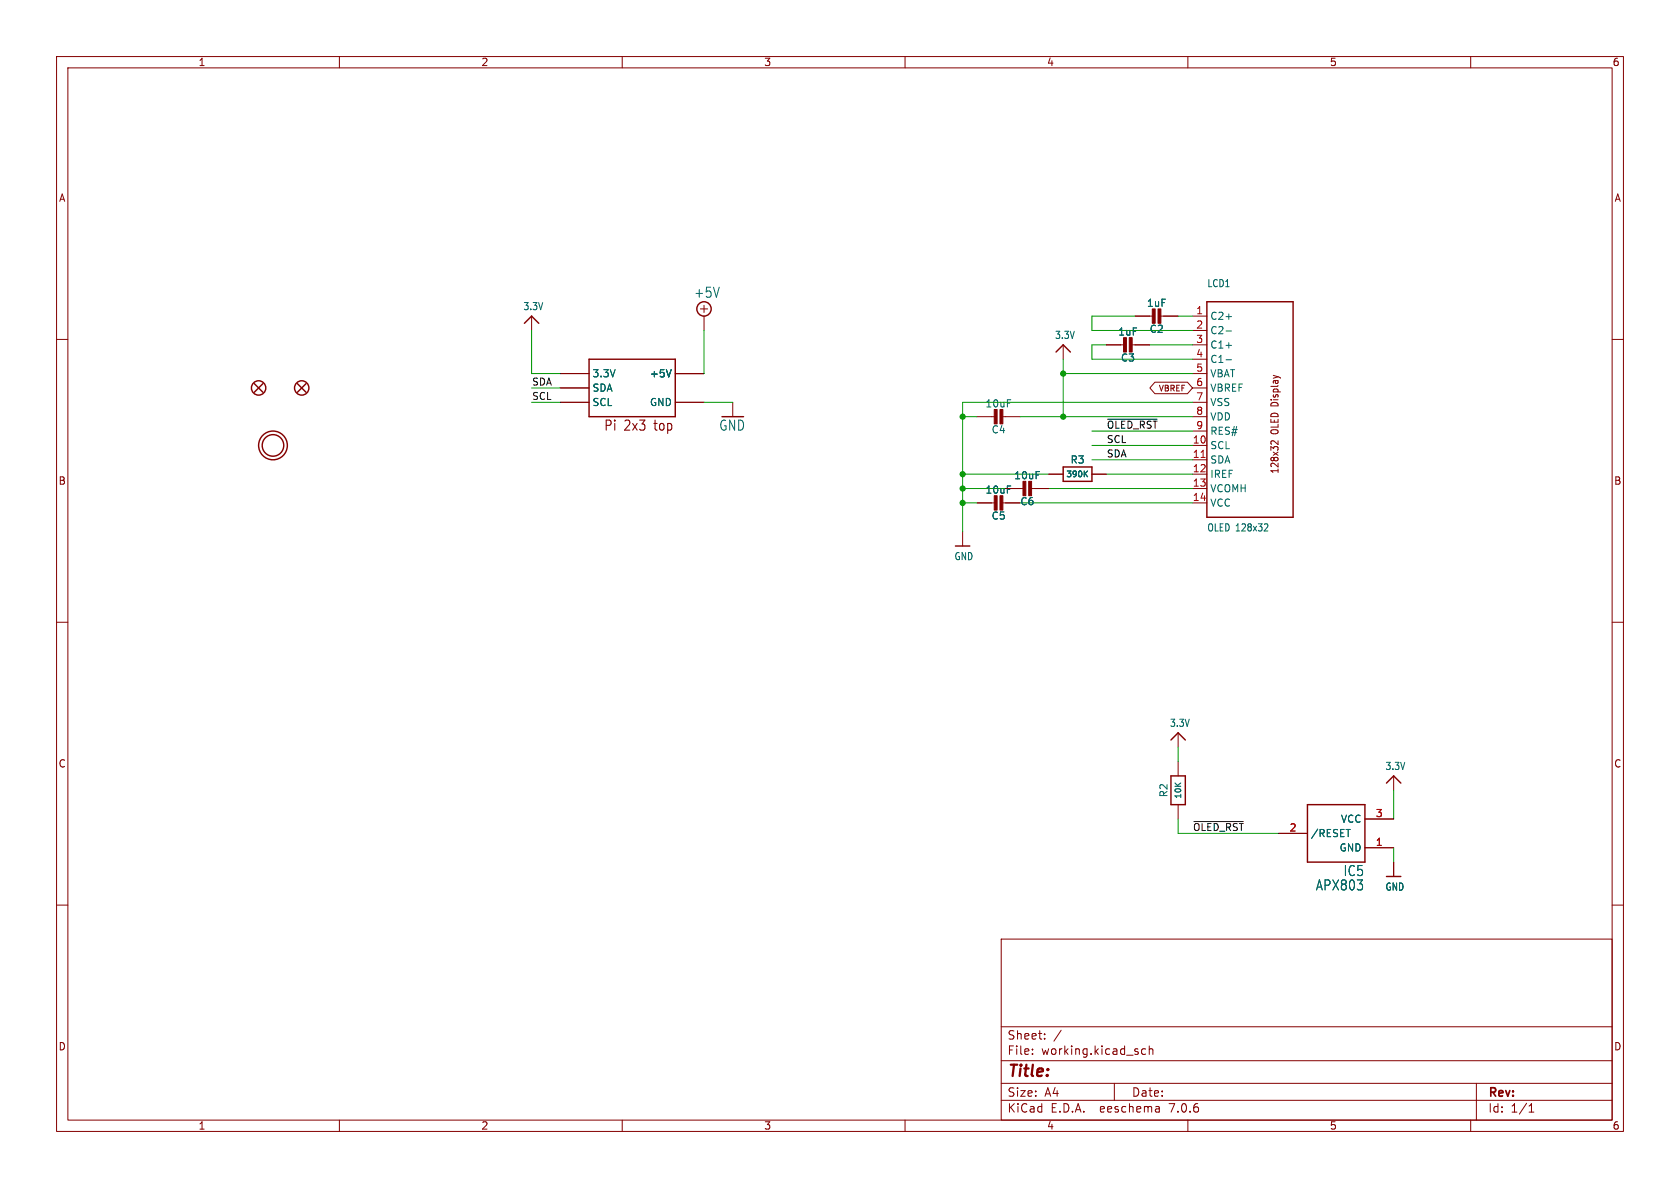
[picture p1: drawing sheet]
(kicad_sch (version 20230121) (generator eeschema)

 (paper "A4")

 (lib_symbols
  (symbol "working-eagle-import:+5V" (power) (in_bom yes) (on_board yes)
   (property "Reference" "#SUPPLY" (at 0 0 0) (effects (font (size 1.27 1.27)) hide))
   (property "Value" "+5V" (at -1.905 3.175 0) (effects (font (size 1.778 1.5113)) (justify left bottom)))
   (property "Footprint" "" (at 0 0 0) (effects (font (size 1.27 1.27)) hide))
   (property "Datasheet" "" (at 0 0 0) (effects (font (size 1.27 1.27)) hide))
   (property "ki_locked" "" (at 0 0 0) (effects (font (size 1.27 1.27))))
   (symbol "+5V_1_0"
    (polyline (pts (xy -0.635 1.27) (xy 0.635 1.27)) (stroke (width 0.1524) (type solid)) (fill (type none)))
    (polyline (pts (xy 0 0.635) (xy 0 1.905)) (stroke (width 0.1524) (type solid)) (fill (type none)))
    (circle (center 0 1.27) (radius 1.27) (stroke (width 0.254) (type solid)) (fill (type none)))
    (pin power_in line (at 0 -2.54 90) (length 2.54) (name "+5V" (effects (font (size 0 0)))) (number "1" (effects (font (size 0 0)))))))
  (symbol "working-eagle-import:3.3V" (power) (in_bom yes) (on_board yes)
   (property "Reference" "" (at 0 0 0) (effects (font (size 1.27 1.27)) hide))
   (property "Value" "3.3V" (at -1.524 1.016 0) (effects (font (size 1.27 1.0795)) (justify left bottom)))
   (property "Footprint" "" (at 0 0 0) (effects (font (size 1.27 1.27)) hide))
   (property "Datasheet" "" (at 0 0 0) (effects (font (size 1.27 1.27)) hide))
   (property "ki_locked" "" (at 0 0 0) (effects (font (size 1.27 1.27))))
   (symbol "3.3V_1_0"
    (polyline (pts (xy -1.27 -1.27) (xy 0 0)) (stroke (width 0.254) (type solid)) (fill (type none)))
    (polyline (pts (xy 0 0) (xy 1.27 -1.27)) (stroke (width 0.254) (type solid)) (fill (type none)))
    (pin power_in line (at 0 -2.54 90) (length 2.54) (name "3.3V" (effects (font (size 0 0)))) (number "1" (effects (font (size 0 0)))))))
  (symbol "working-eagle-import:AXP083-SAG" (in_bom yes) (on_board yes)
   (property "Reference" "IC" (at -5.08 -7.62 0) (effects (font (size 1.778 1.5113)) (justify left bottom)))
   (property "Value" "" (at -5.08 -10.16 0) (effects (font (size 1.778 1.5113)) (justify left bottom)))
   (property "Footprint" "working:SOT23" (at 0 0 0) (effects (font (size 1.27 1.27)) hide))
   (property "Datasheet" "" (at 0 0 0) (effects (font (size 1.27 1.27)) hide))
   (property "ki_locked" "" (at 0 0 0) (effects (font (size 1.27 1.27))))
   (symbol "AXP083-SAG_1_0"
    (polyline (pts (xy -5.08 -5.08) (xy -5.08 5.08)) (stroke (width 0.254) (type solid)) (fill (type none)))
    (polyline (pts (xy -5.08 5.08) (xy 5.08 5.08)) (stroke (width 0.254) (type solid)) (fill (type none)))
    (polyline (pts (xy 5.08 -5.08) (xy -5.08 -5.08)) (stroke (width 0.254) (type solid)) (fill (type none)))
    (polyline (pts (xy 5.08 5.08) (xy 5.08 -5.08)) (stroke (width 0.254) (type solid)) (fill (type none)))
    (pin power_in line (at -10.16 -2.54 0) (length 5.08) (name "GND" (effects (font (size 1.27 1.27)))) (number "1" (effects (font (size 1.27 1.27)))))
    (pin output line (at 10.16 0 180) (length 5.08) (name "/RESET" (effects (font (size 1.27 1.27)))) (number "2" (effects (font (size 1.27 1.27)))))
    (pin power_in line (at -10.16 2.54 0) (length 5.08) (name "VCC" (effects (font (size 1.27 1.27)))) (number "3" (effects (font (size 1.27 1.27)))))))
  (symbol "working-eagle-import:CAP_CERAMIC0805-NOOUTLINE" (in_bom yes) (on_board yes)
   (property "Reference" "C" (at -2.29 1.25 90) (effects (font (size 1.27 1.27))))
   (property "Value" "" (at 2.3 1.25 90) (effects (font (size 1.27 1.27))))
   (property "Footprint" "working:0805-NO" (at 0 0 0) (effects (font (size 1.27 1.27)) hide))
   (property "Datasheet" "" (at 0 0 0) (effects (font (size 1.27 1.27)) hide))
   (property "ki_locked" "" (at 0 0 0) (effects (font (size 1.27 1.27))))
   (symbol "CAP_CERAMIC0805-NOOUTLINE_1_0"
    (rectangle (start -1.27 0.508) (end 1.27 1.016) (stroke (width 0) (type default)) (fill (type outline)))
    (rectangle (start -1.27 1.524) (end 1.27 2.032) (stroke (width 0) (type default)) (fill (type outline)))
    (polyline (pts (xy 0 0.762) (xy 0 0)) (stroke (width 0.1524) (type solid)) (fill (type none)))
    (polyline (pts (xy 0 2.54) (xy 0 1.778)) (stroke (width 0.1524) (type solid)) (fill (type none)))
    (pin passive line (at 0 5.08 270) (length 2.54) (name "1" (effects (font (size 0 0)))) (number "1" (effects (font (size 0 0)))))
    (pin passive line (at 0 -2.54 90) (length 2.54) (name "2" (effects (font (size 0 0)))) (number "2" (effects (font (size 0 0)))))))
  (symbol "working-eagle-import:DISP_OLED_UG-2832HSWEG02" (in_bom yes) (on_board yes)
   (property "Reference" "LCD" (at -7.62 22.86 0) (effects (font (size 1.27 1.0795)) (justify left bottom)))
   (property "Value" "" (at -7.62 -20.32 0) (effects (font (size 1.27 1.0795)) (justify left bottom)))
   (property "Footprint" "working:UG-2832HSWEG02_WRAPUNDER" (at 0 0 0) (effects (font (size 1.27 1.27)) hide))
   (property "Datasheet" "" (at 0 0 0) (effects (font (size 1.27 1.27)) hide))
   (property "ki_locked" "" (at 0 0 0) (effects (font (size 1.27 1.27))))
   (symbol "DISP_OLED_UG-2832HSWEG02_1_0"
    (polyline (pts (xy -7.62 -17.78) (xy 7.62 -17.78)) (stroke (width 0.254) (type solid)) (fill (type none)))
    (polyline (pts (xy -7.62 20.32) (xy -7.62 -17.78)) (stroke (width 0.254) (type solid)) (fill (type none)))
    (polyline (pts (xy 7.62 -17.78) (xy 7.62 20.32)) (stroke (width 0.254) (type solid)) (fill (type none)))
    (polyline (pts (xy 7.62 20.32) (xy -7.62 20.32)) (stroke (width 0.254) (type solid)) (fill (type none)))
    (text "128x32 OLED Display" (at 5.08 -10.16 900) (effects (font (size 1.27 1.0795)) (justify left bottom)))
    (pin bidirectional line (at -10.16 17.78 0) (length 2.54) (name "C2+" (effects (font (size 1.27 1.27)))) (number "1" (effects (font (size 1.27 1.27)))))
    (pin bidirectional line (at -10.16 -5.08 0) (length 2.54) (name "SCL" (effects (font (size 1.27 1.27)))) (number "10" (effects (font (size 1.27 1.27)))))
    (pin bidirectional line (at -10.16 -7.62 0) (length 2.54) (name "SDA" (effects (font (size 1.27 1.27)))) (number "11" (effects (font (size 1.27 1.27)))))
    (pin bidirectional line (at -10.16 -10.16 0) (length 2.54) (name "IREF" (effects (font (size 1.27 1.27)))) (number "12" (effects (font (size 1.27 1.27)))))
    (pin power_in line (at -10.16 -12.7 0) (length 2.54) (name "VCOMH" (effects (font (size 1.27 1.27)))) (number "13" (effects (font (size 1.27 1.27)))))
    (pin power_in line (at -10.16 -15.24 0) (length 2.54) (name "VCC" (effects (font (size 1.27 1.27)))) (number "14" (effects (font (size 1.27 1.27)))))
    (pin bidirectional line (at -10.16 15.24 0) (length 2.54) (name "C2-" (effects (font (size 1.27 1.27)))) (number "2" (effects (font (size 1.27 1.27)))))
    (pin bidirectional line (at -10.16 12.7 0) (length 2.54) (name "C1+" (effects (font (size 1.27 1.27)))) (number "3" (effects (font (size 1.27 1.27)))))
    (pin bidirectional line (at -10.16 10.16 0) (length 2.54) (name "C1-" (effects (font (size 1.27 1.27)))) (number "4" (effects (font (size 1.27 1.27)))))
    (pin power_in line (at -10.16 7.62 0) (length 2.54) (name "VBAT" (effects (font (size 1.27 1.27)))) (number "5" (effects (font (size 1.27 1.27)))))
    (pin power_in line (at -10.16 5.08 0) (length 2.54) (name "VBREF" (effects (font (size 1.27 1.27)))) (number "6" (effects (font (size 1.27 1.27)))))
    (pin power_in line (at -10.16 2.54 0) (length 2.54) (name "VSS" (effects (font (size 1.27 1.27)))) (number "7" (effects (font (size 1.27 1.27)))))
    (pin power_in line (at -10.16 0 0) (length 2.54) (name "VDD" (effects (font (size 1.27 1.27)))) (number "8" (effects (font (size 1.27 1.27)))))
    (pin bidirectional line (at -10.16 -2.54 0) (length 2.54) (name "RES#" (effects (font (size 1.27 1.27)))) (number "9" (effects (font (size 1.27 1.27)))))))
  (symbol "working-eagle-import:FIDUCIAL_1MM" (in_bom yes) (on_board yes)
   (property "Reference" "FID" (at 0 0 0) (effects (font (size 1.27 1.27)) hide))
   (property "Value" "" (at 0 0 0) (effects (font (size 1.27 1.27)) hide))
   (property "Footprint" "working:FIDUCIAL_1MM" (at 0 0 0) (effects (font (size 1.27 1.27)) hide))
   (property "Datasheet" "" (at 0 0 0) (effects (font (size 1.27 1.27)) hide))
   (property "ki_locked" "" (at 0 0 0) (effects (font (size 1.27 1.27))))
   (symbol "FIDUCIAL_1MM_1_0"
    (polyline (pts (xy -0.762 0.762) (xy 0.762 -0.762)) (stroke (width 0.254) (type solid)) (fill (type none)))
    (polyline (pts (xy 0.762 0.762) (xy -0.762 -0.762)) (stroke (width 0.254) (type solid)) (fill (type none)))
    (circle (center 0 0) (radius 1.27) (stroke (width 0.254) (type solid)) (fill (type none)))))
  (symbol "working-eagle-import:GND" (power) (in_bom yes) (on_board yes)
   (property "Reference" "#GND" (at 0 0 0) (effects (font (size 1.27 1.27)) hide))
   (property "Value" "GND" (at -2.54 -2.54 0) (effects (font (size 1.778 1.5113)) (justify left bottom)))
   (property "Footprint" "" (at 0 0 0) (effects (font (size 1.27 1.27)) hide))
   (property "Datasheet" "" (at 0 0 0) (effects (font (size 1.27 1.27)) hide))
   (property "ki_locked" "" (at 0 0 0) (effects (font (size 1.27 1.27))))
   (symbol "GND_1_0"
    (polyline (pts (xy -1.905 0) (xy 1.905 0)) (stroke (width 0.254) (type solid)) (fill (type none)))
    (pin power_in line (at 0 2.54 270) (length 2.54) (name "GND" (effects (font (size 0 0)))) (number "1" (effects (font (size 0 0)))))))
  (symbol "working-eagle-import:MOUNTINGHOLE3.0THIN" (in_bom yes) (on_board yes)
   (property "Reference" "" (at 0 0 0) (effects (font (size 1.27 1.27)) hide))
   (property "Value" "" (at 0 0 0) (effects (font (size 1.27 1.27)) hide))
   (property "Footprint" "working:MOUNTINGHOLE_3.0_PLATEDTHIN" (at 0 0 0) (effects (font (size 1.27 1.27)) hide))
   (property "Datasheet" "" (at 0 0 0) (effects (font (size 1.27 1.27)) hide))
   (property "ki_locked" "" (at 0 0 0) (effects (font (size 1.27 1.27))))
   (symbol "MOUNTINGHOLE3.0THIN_1_0"
    (circle (center 0 0) (radius 1.905) (stroke (width 0.254) (type solid)) (fill (type none)))
    (circle (center 0 0) (radius 2.54) (stroke (width 0.254) (type solid)) (fill (type none)))))
  (symbol "working-eagle-import:RASPBERRYPI_2X3" (in_bom yes) (on_board yes)
   (property "Reference" "RPI" (at 0 0 0) (effects (font (size 1.27 1.27)) hide))
   (property "Value" "" (at 0 0 0) (effects (font (size 1.27 1.27)) hide))
   (property "Footprint" "working:RASPBERRYPI_2X3_THMSMT" (at 0 0 0) (effects (font (size 1.27 1.27)) hide))
   (property "Datasheet" "" (at 0 0 0) (effects (font (size 1.27 1.27)) hide))
   (property "ki_locked" "" (at 0 0 0) (effects (font (size 1.27 1.27))))
   (symbol "RASPBERRYPI_2X3_1_0"
    (polyline (pts (xy -7.62 -5.08) (xy -7.62 5.08)) (stroke (width 0.254) (type solid)) (fill (type none)))
    (polyline (pts (xy -7.62 5.08) (xy 7.62 5.08)) (stroke (width 0.254) (type solid)) (fill (type none)))
    (polyline (pts (xy 7.62 -5.08) (xy -7.62 -5.08)) (stroke (width 0.254) (type solid)) (fill (type none)))
    (polyline (pts (xy 7.62 5.08) (xy 7.62 -5.08)) (stroke (width 0.254) (type solid)) (fill (type none)))
    (text "Pi 2x3 top" (at -5.08 -7.62 0) (effects (font (size 1.778 1.5113)) (justify left bottom)))
    (pin bidirectional line (at -12.7 2.54 0) (length 5.08) (name "3.3V" (effects (font (size 1.27 1.27)))) (number "1" (effects (font (size 0 0)))))
    (pin bidirectional line (at -12.7 2.54 0) (length 5.08) (name "3.3V" (effects (font (size 1.27 1.27)))) (number "1'" (effects (font (size 0 0)))))
    (pin bidirectional line (at 12.7 2.54 180) (length 5.08) (name "+5V" (effects (font (size 1.27 1.27)))) (number "2" (effects (font (size 0 0)))))
    (pin bidirectional line (at 12.7 2.54 180) (length 5.08) (name "+5V" (effects (font (size 1.27 1.27)))) (number "2'" (effects (font (size 0 0)))))
    (pin bidirectional line (at -12.7 0 0) (length 5.08) (name "SDA" (effects (font (size 1.27 1.27)))) (number "3" (effects (font (size 0 0)))))
    (pin bidirectional line (at -12.7 0 0) (length 5.08) (name "SDA" (effects (font (size 1.27 1.27)))) (number "3'" (effects (font (size 0 0)))))
    (pin bidirectional line (at 12.7 2.54 180) (length 5.08) (name "+5V" (effects (font (size 1.27 1.27)))) (number "4" (effects (font (size 0 0)))))
    (pin bidirectional line (at 12.7 2.54 180) (length 5.08) (name "+5V" (effects (font (size 1.27 1.27)))) (number "4'" (effects (font (size 0 0)))))
    (pin bidirectional line (at -12.7 -2.54 0) (length 5.08) (name "SCL" (effects (font (size 1.27 1.27)))) (number "5" (effects (font (size 0 0)))))
    (pin bidirectional line (at -12.7 -2.54 0) (length 5.08) (name "SCL" (effects (font (size 1.27 1.27)))) (number "5'" (effects (font (size 0 0)))))
    (pin bidirectional line (at 12.7 -2.54 180) (length 5.08) (name "GND" (effects (font (size 1.27 1.27)))) (number "6" (effects (font (size 0 0)))))
    (pin bidirectional line (at 12.7 -2.54 180) (length 5.08) (name "GND" (effects (font (size 1.27 1.27)))) (number "6'" (effects (font (size 0 0)))))))
  (symbol "working-eagle-import:RESISTOR0805_NOOUTLINE" (in_bom yes) (on_board yes)
   (property "Reference" "R" (at 0 2.54 0) (effects (font (size 1.27 1.27))))
   (property "Value" "" (at 0 0 0) (effects (font (size 1.016 1.016) bold)))
   (property "Footprint" "working:0805-NO" (at 0 0 0) (effects (font (size 1.27 1.27)) hide))
   (property "Datasheet" "" (at 0 0 0) (effects (font (size 1.27 1.27)) hide))
   (property "ki_locked" "" (at 0 0 0) (effects (font (size 1.27 1.27))))
   (symbol "RESISTOR0805_NOOUTLINE_1_0"
    (polyline (pts (xy -2.54 -1.27) (xy -2.54 1.27)) (stroke (width 0.254) (type solid)) (fill (type none)))
    (polyline (pts (xy -2.54 1.27) (xy 2.54 1.27)) (stroke (width 0.254) (type solid)) (fill (type none)))
    (polyline (pts (xy 2.54 -1.27) (xy -2.54 -1.27)) (stroke (width 0.254) (type solid)) (fill (type none)))
    (polyline (pts (xy 2.54 1.27) (xy 2.54 -1.27)) (stroke (width 0.254) (type solid)) (fill (type none)))
    (pin passive line (at -5.08 0 0) (length 2.54) (name "1" (effects (font (size 0 0)))) (number "1" (effects (font (size 0 0)))))
    (pin passive line (at 5.08 0 180) (length 2.54) (name "2" (effects (font (size 0 0)))) (number "2" (effects (font (size 0 0)))))))
  (symbol "working-eagle-import:microbuilder_GND" (power) (in_bom yes) (on_board yes)
   (property "Reference" "" (at 0 0 0) (effects (font (size 1.27 1.27)) hide))
   (property "Value" "microbuilder_GND" (at -1.524 -2.54 0) (effects (font (size 1.27 1.0795)) (justify left bottom)))
   (property "Footprint" "" (at 0 0 0) (effects (font (size 1.27 1.27)) hide))
   (property "Datasheet" "" (at 0 0 0) (effects (font (size 1.27 1.27)) hide))
   (property "ki_locked" "" (at 0 0 0) (effects (font (size 1.27 1.27))))
   (symbol "microbuilder_GND_1_0"
    (polyline (pts (xy -1.27 0) (xy 1.27 0)) (stroke (width 0.254) (type solid)) (fill (type none)))
    (pin power_in line (at 0 2.54 270) (length 2.54) (name "GND" (effects (font (size 0 0)))) (number "1" (effects (font (size 0 0))))))))

 (junction (at 170.18 73.66) (diameter 0) (color 0 0 0 0))
 (junction (at 170.18 83.82) (diameter 0) (color 0 0 0 0))
 (junction (at 187.96 66.04) (diameter 0) (color 0 0 0 0))
 (junction (at 170.18 86.36) (diameter 0) (color 0 0 0 0))
 (junction (at 187.96 73.66) (diameter 0) (color 0 0 0 0))
 (junction (at 170.18 88.9) (diameter 0) (color 0 0 0 0))

 (wire (pts (xy 170.18 71.12) (xy 170.18 73.66)) (stroke (width 0.1524) (type solid)))
 (wire (pts (xy 185.42 83.82) (xy 170.18 83.82)) (stroke (width 0.1524) (type solid)))
 (wire (pts (xy 210.82 76.2) (xy 193.04 76.2)) (stroke (width 0.1524) (type solid)))
 (wire (pts (xy 187.96 66.04) (xy 187.96 73.66)) (stroke (width 0.1524) (type solid)))
 (wire (pts (xy 177.8 86.36) (xy 170.18 86.36)) (stroke (width 0.1524) (type solid)))
 (wire (pts (xy 170.18 73.66) (xy 170.18 83.82)) (stroke (width 0.1524) (type solid)))
 (wire (pts (xy 208.28 134.62) (xy 208.28 132.08)) (stroke (width 0.1524) (type solid)))
 (wire (pts (xy 210.82 86.36) (xy 185.42 86.36)) (stroke (width 0.1524) (type solid)))
 (wire (pts (xy 210.82 73.66) (xy 187.96 73.66)) (stroke (width 0.1524) (type solid)))
 (wire (pts (xy 210.82 83.82) (xy 195.58 83.82)) (stroke (width 0.1524) (type solid)))
 (wire (pts (xy 246.38 149.86) (xy 246.38 152.4)) (stroke (width 0.1524) (type solid)))
 (wire (pts (xy 210.82 78.74) (xy 193.04 78.74)) (stroke (width 0.1524) (type solid)))
 (wire (pts (xy 93.98 66.04) (xy 93.98 58.42)) (stroke (width 0.1524) (type solid)))
 (wire (pts (xy 226.06 147.32) (xy 208.28 147.32)) (stroke (width 0.1524) (type solid)))
 (wire (pts (xy 193.04 60.96) (xy 193.04 63.5)) (stroke (width 0.1524) (type solid)))
 (wire (pts (xy 187.96 63.5) (xy 187.96 66.04)) (stroke (width 0.1524) (type solid)))
 (wire (pts (xy 99.06 66.04) (xy 93.98 66.04)) (stroke (width 0.1524) (type solid)))
 (wire (pts (xy 99.06 68.58) (xy 93.98 68.58)) (stroke (width 0.1524) (type solid)))
 (wire (pts (xy 187.96 73.66) (xy 180.34 73.66)) (stroke (width 0.1524) (type solid)))
 (wire (pts (xy 210.82 71.12) (xy 170.18 71.12)) (stroke (width 0.1524) (type solid)))
 (wire (pts (xy 124.46 58.42) (xy 124.46 66.04)) (stroke (width 0.1524) (type solid)))
 (wire (pts (xy 170.18 83.82) (xy 170.18 86.36)) (stroke (width 0.1524) (type solid)))
 (wire (pts (xy 172.72 88.9) (xy 170.18 88.9)) (stroke (width 0.1524) (type solid)))
 (wire (pts (xy 193.04 55.88) (xy 193.04 58.42)) (stroke (width 0.1524) (type solid)))
 (wire (pts (xy 210.82 60.96) (xy 203.2 60.96)) (stroke (width 0.1524) (type solid)))
 (wire (pts (xy 200.66 55.88) (xy 193.04 55.88)) (stroke (width 0.1524) (type solid)))
 (wire (pts (xy 193.04 58.42) (xy 210.82 58.42)) (stroke (width 0.1524) (type solid)))
 (wire (pts (xy 246.38 144.78) (xy 246.38 139.7)) (stroke (width 0.1524) (type solid)))
 (wire (pts (xy 172.72 73.66) (xy 170.18 73.66)) (stroke (width 0.1524) (type solid)))
 (wire (pts (xy 210.82 66.04) (xy 187.96 66.04)) (stroke (width 0.1524) (type solid)))
 (wire (pts (xy 208.28 147.32) (xy 208.28 144.78)) (stroke (width 0.1524) (type solid)))
 (wire (pts (xy 93.98 71.12) (xy 99.06 71.12)) (stroke (width 0.1524) (type solid)))
 (wire (pts (xy 210.82 55.88) (xy 208.28 55.88)) (stroke (width 0.1524) (type solid)))
 (wire (pts (xy 193.04 63.5) (xy 210.82 63.5)) (stroke (width 0.1524) (type solid)))
 (wire (pts (xy 210.82 81.28) (xy 193.04 81.28)) (stroke (width 0.1524) (type solid)))
 (wire (pts (xy 124.46 71.12) (xy 129.54 71.12)) (stroke (width 0.1524) (type solid)))
 (wire (pts (xy 210.82 88.9) (xy 180.34 88.9)) (stroke (width 0.1524) (type solid)))
 (wire (pts (xy 170.18 88.9) (xy 170.18 93.98)) (stroke (width 0.1524) (type solid)))
 (wire (pts (xy 170.18 86.36) (xy 170.18 88.9)) (stroke (width 0.1524) (type solid)))
 (wire (pts (xy 195.58 60.96) (xy 193.04 60.96)) (stroke (width 0.1524) (type solid)))

 (label "SDA" (at 93.98 68.58 0) (fields_autoplaced) (effects (font (size 1.2446 1.2446)) (justify left bottom)))
 (label "~{OLED_RST}" (at 210.82 147.32 0) (fields_autoplaced) (effects (font (size 1.2446 1.2446)) (justify left bottom)))
 (label "~{OLED_RST}" (at 195.58 76.2 0) (fields_autoplaced) (effects (font (size 1.2446 1.2446)) (justify left bottom)))
 (label "SCL" (at 93.98 71.12 0) (fields_autoplaced) (effects (font (size 1.2446 1.2446)) (justify left bottom)))
 (label "SCL" (at 195.58 78.74 0) (fields_autoplaced) (effects (font (size 1.2446 1.2446)) (justify left bottom)))
 (label "SDA" (at 195.58 81.28 0) (fields_autoplaced) (effects (font (size 1.2446 1.2446)) (justify left bottom)))

 (global_label "VBREF" (shape bidirectional) (at 210.82 68.58 180) (fields_autoplaced) (effects (font (size 1.016 1.016)) (justify right))
  (property "Intersheetrefs" "${INTERSHEET_REFS}" (at 202.8501 68.58 0) (effects (font (size 1.27 1.27)) (justify right) hide)))

 (symbol (lib_id "working-eagle-import:FIDUCIAL_1MM") (at 53.34 68.58 0) (unit 1) (in_bom yes) (on_board yes) (dnp no)
  (property "Reference" "FID4" (at 53.34 68.58 0) (effects (font (size 1.27 1.27)) hide))
  (property "Value" "FIDUCIAL_1MM" (at 53.34 68.58 0) (effects (font (size 1.27 1.27)) hide))
  (property "Footprint" "working:FIDUCIAL_1MM" (at 53.34 68.58 0) (effects (font (size 1.27 1.27)) hide))
  (property "Datasheet" "" (at 53.34 68.58 0) (effects (font (size 1.27 1.27)) hide)))

 (symbol (lib_id "working-eagle-import:microbuilder_GND") (at 246.38 154.94 0) (unit 1) (in_bom yes) (on_board yes) (dnp no)
  (property "Reference" "#U$17" (at 246.38 154.94 0) (effects (font (size 1.27 1.27)) hide))
  (property "Value" "GND" (at 244.856 157.48 0) (effects (font (size 1.27 1.0795)) (justify left bottom)))
  (property "Footprint" "" (at 246.38 154.94 0) (effects (font (size 1.27 1.27)) hide))
  (property "Datasheet" "" (at 246.38 154.94 0) (effects (font (size 1.27 1.27)) hide)) (pin "1"))

 (symbol (lib_id "working-eagle-import:AXP083-SAG") (at 236.22 147.32 0) (mirror y) (unit 1) (in_bom yes) (on_board yes) (dnp no)
  (property "Reference" "IC5" (at 241.3 154.94 0) (effects (font (size 1.778 1.5113)) (justify left bottom)))
  (property "Value" "APX803" (at 241.3 157.48 0) (effects (font (size 1.778 1.5113)) (justify left bottom)))
  (property "Footprint" "working:SOT23" (at 236.22 147.32 0) (effects (font (size 1.27 1.27)) hide))
  (property "Datasheet" "" (at 236.22 147.32 0) (effects (font (size 1.27 1.27)) hide)) (pin "1") (pin "2") (pin "3"))

 (symbol (lib_id "working-eagle-import:DISP_OLED_UG-2832HSWEG02") (at 220.98 73.66 0) (unit 1) (in_bom yes) (on_board yes) (dnp no)
  (property "Reference" "LCD1" (at 213.36 50.8 0) (effects (font (size 1.27 1.0795)) (justify left bottom)))
  (property "Value" "OLED 128x32" (at 213.36 93.98 0) (effects (font (size 1.27 1.0795)) (justify left bottom)))
  (property "Footprint" "working:UG-2832HSWEG02_WRAPUNDER" (at 220.98 73.66 0) (effects (font (size 1.27 1.27)) hide))
  (property "Datasheet" "" (at 220.98 73.66 0) (effects (font (size 1.27 1.27)) hide)) (pin "1") (pin "10") (pin "11") (pin "12") (pin "13") (pin "14") (pin "2") (pin "3") (pin "4") (pin "5") (pin "6") (pin "7") (pin "8") (pin "9"))

 (symbol (lib_id "working-eagle-import:3.3V") (at 246.38 137.16 0) (unit 1) (in_bom yes) (on_board yes) (dnp no)
  (property "Reference" "#U$31" (at 246.38 137.16 0) (effects (font (size 1.27 1.27)) hide))
  (property "Value" "3.3V" (at 244.856 136.144 0) (effects (font (size 1.27 1.0795)) (justify left bottom)))
  (property "Footprint" "" (at 246.38 137.16 0) (effects (font (size 1.27 1.27)) hide))
  (property "Datasheet" "" (at 246.38 137.16 0) (effects (font (size 1.27 1.27)) hide)) (pin "1"))

 (symbol (lib_id "working-eagle-import:3.3V") (at 187.96 60.96 0) (unit 1) (in_bom yes) (on_board yes) (dnp no)
  (property "Reference" "#U$7" (at 187.96 60.96 0) (effects (font (size 1.27 1.27)) hide))
  (property "Value" "3.3V" (at 186.436 59.944 0) (effects (font (size 1.27 1.0795)) (justify left bottom)))
  (property "Footprint" "" (at 187.96 60.96 0) (effects (font (size 1.27 1.27)) hide))
  (property "Datasheet" "" (at 187.96 60.96 0) (effects (font (size 1.27 1.27)) hide)) (pin "1"))

 (symbol (lib_id "working-eagle-import:CAP_CERAMIC0805-NOOUTLINE") (at 177.8 73.66 90) (unit 1) (in_bom yes) (on_board yes) (dnp no)
  (property "Reference" "C4" (at 176.55 75.95 90) (effects (font (size 1.27 1.27))))
  (property "Value" "10uF" (at 176.55 71.36 90) (effects (font (size 1.27 1.27))))
  (property "Footprint" "working:0805-NO" (at 177.8 73.66 0) (effects (font (size 1.27 1.27)) hide))
  (property "Datasheet" "" (at 177.8 73.66 0) (effects (font (size 1.27 1.27)) hide)) (pin "1") (pin "2"))

 (symbol (lib_id "working-eagle-import:MOUNTINGHOLE3.0THIN") (at 48.26 78.74 0) (unit 1) (in_bom yes) (on_board yes) (dnp no)
  (property "Reference" "U$4" (at 48.26 78.74 0) (effects (font (size 1.27 1.27)) hide))
  (property "Value" "MOUNTINGHOLE3.0THIN" (at 48.26 78.74 0) (effects (font (size 1.27 1.27)) hide))
  (property "Footprint" "working:MOUNTINGHOLE_3.0_PLATEDTHIN" (at 48.26 78.74 0) (effects (font (size 1.27 1.27)) hide))
  (property "Datasheet" "" (at 48.26 78.74 0) (effects (font (size 1.27 1.27)) hide)))

 (symbol (lib_id "working-eagle-import:RASPBERRYPI_2X3") (at 111.76 68.58 0) (unit 1) (in_bom yes) (on_board yes) (dnp no)
  (property "Reference" "RPI1" (at 111.76 68.58 0) (effects (font (size 1.27 1.27)) hide))
  (property "Value" "RASPBERRYPI_2X3" (at 111.76 68.58 0) (effects (font (size 1.27 1.27)) hide))
  (property "Footprint" "working:RASPBERRYPI_2X3_THMSMT" (at 111.76 68.58 0) (effects (font (size 1.27 1.27)) hide))
  (property "Datasheet" "" (at 111.76 68.58 0) (effects (font (size 1.27 1.27)) hide)) (pin "1") (pin "1'") (pin "2") (pin "2'") (pin "3") (pin "3'") (pin "4") (pin "4'") (pin "5") (pin "5'") (pin "6") (pin "6'"))

 (symbol (lib_id "working-eagle-import:CAP_CERAMIC0805-NOOUTLINE") (at 200.66 60.96 90) (unit 1) (in_bom yes) (on_board yes) (dnp no)
  (property "Reference" "C3" (at 199.41 63.25 90) (effects (font (size 1.27 1.27))))
  (property "Value" "1uF" (at 199.41 58.66 90) (effects (font (size 1.27 1.27))))
  (property "Footprint" "working:0805-NO" (at 200.66 60.96 0) (effects (font (size 1.27 1.27)) hide))
  (property "Datasheet" "" (at 200.66 60.96 0) (effects (font (size 1.27 1.27)) hide)) (pin "1") (pin "2"))

 (symbol (lib_id "working-eagle-import:microbuilder_GND") (at 170.18 96.52 0) (unit 1) (in_bom yes) (on_board yes) (dnp no)
  (property "Reference" "#U$6" (at 170.18 96.52 0) (effects (font (size 1.27 1.27)) hide))
  (property "Value" "GND" (at 168.656 99.06 0) (effects (font (size 1.27 1.0795)) (justify left bottom)))
  (property "Footprint" "" (at 170.18 96.52 0) (effects (font (size 1.27 1.27)) hide))
  (property "Datasheet" "" (at 170.18 96.52 0) (effects (font (size 1.27 1.27)) hide)) (pin "1"))

 (symbol (lib_id "working-eagle-import:FIDUCIAL_1MM") (at 45.72 68.58 0) (unit 1) (in_bom yes) (on_board yes) (dnp no)
  (property "Reference" "FID3" (at 45.72 68.58 0) (effects (font (size 1.27 1.27)) hide))
  (property "Value" "FIDUCIAL_1MM" (at 45.72 68.58 0) (effects (font (size 1.27 1.27)) hide))
  (property "Footprint" "working:FIDUCIAL_1MM" (at 45.72 68.58 0) (effects (font (size 1.27 1.27)) hide))
  (property "Datasheet" "" (at 45.72 68.58 0) (effects (font (size 1.27 1.27)) hide)))

 (symbol (lib_id "working-eagle-import:CAP_CERAMIC0805-NOOUTLINE") (at 177.8 88.9 90) (unit 1) (in_bom yes) (on_board yes) (dnp no)
  (property "Reference" "C5" (at 176.55 91.19 90) (effects (font (size 1.27 1.27))))
  (property "Value" "10uF" (at 176.55 86.6 90) (effects (font (size 1.27 1.27))))
  (property "Footprint" "working:0805-NO" (at 177.8 88.9 0) (effects (font (size 1.27 1.27)) hide))
  (property "Datasheet" "" (at 177.8 88.9 0) (effects (font (size 1.27 1.27)) hide)) (pin "1") (pin "2"))

 (symbol (lib_id "working-eagle-import:RESISTOR0805_NOOUTLINE") (at 190.5 83.82 0) (unit 1) (in_bom yes) (on_board yes) (dnp no)
  (property "Reference" "R3" (at 190.5 81.28 0) (effects (font (size 1.27 1.27))))
  (property "Value" "390K" (at 190.5 83.82 0) (effects (font (size 1.016 1.016) bold)))
  (property "Footprint" "working:0805-NO" (at 190.5 83.82 0) (effects (font (size 1.27 1.27)) hide))
  (property "Datasheet" "" (at 190.5 83.82 0) (effects (font (size 1.27 1.27)) hide)) (pin "1") (pin "2"))

 (symbol (lib_id "working-eagle-import:3.3V") (at 208.28 129.54 0) (unit 1) (in_bom yes) (on_board yes) (dnp no)
  (property "Reference" "#U$21" (at 208.28 129.54 0) (effects (font (size 1.27 1.27)) hide))
  (property "Value" "3.3V" (at 206.756 128.524 0) (effects (font (size 1.27 1.0795)) (justify left bottom)))
  (property "Footprint" "" (at 208.28 129.54 0) (effects (font (size 1.27 1.27)) hide))
  (property "Datasheet" "" (at 208.28 129.54 0) (effects (font (size 1.27 1.27)) hide)) (pin "1"))

 (symbol (lib_id "working-eagle-import:CAP_CERAMIC0805-NOOUTLINE") (at 205.74 55.88 90) (unit 1) (in_bom yes) (on_board yes) (dnp no)
  (property "Reference" "C2" (at 204.49 58.17 90) (effects (font (size 1.27 1.27))))
  (property "Value" "1uF" (at 204.49 53.58 90) (effects (font (size 1.27 1.27))))
  (property "Footprint" "working:0805-NO" (at 205.74 55.88 0) (effects (font (size 1.27 1.27)) hide))
  (property "Datasheet" "" (at 205.74 55.88 0) (effects (font (size 1.27 1.27)) hide)) (pin "1") (pin "2"))

 (symbol (lib_id "working-eagle-import:RESISTOR0805_NOOUTLINE") (at 208.28 139.7 90) (unit 1) (in_bom yes) (on_board yes) (dnp no)
  (property "Reference" "R2" (at 205.74 139.7 0) (effects (font (size 1.27 1.27))))
  (property "Value" "10K" (at 208.28 139.7 0) (effects (font (size 1.016 1.016) bold)))
  (property "Footprint" "working:0805-NO" (at 208.28 139.7 0) (effects (font (size 1.27 1.27)) hide))
  (property "Datasheet" "" (at 208.28 139.7 0) (effects (font (size 1.27 1.27)) hide)) (pin "1") (pin "2"))

 (symbol (lib_id "working-eagle-import:3.3V") (at 93.98 55.88 0) (unit 1) (in_bom yes) (on_board yes) (dnp no)
  (property "Reference" "#U$5" (at 93.98 55.88 0) (effects (font (size 1.27 1.27)) hide))
  (property "Value" "3.3V" (at 92.456 54.864 0) (effects (font (size 1.27 1.0795)) (justify left bottom)))
  (property "Footprint" "" (at 93.98 55.88 0) (effects (font (size 1.27 1.27)) hide))
  (property "Datasheet" "" (at 93.98 55.88 0) (effects (font (size 1.27 1.27)) hide)) (pin "1"))

 (symbol (lib_id "working-eagle-import:+5V") (at 124.46 55.88 0) (unit 1) (in_bom yes) (on_board yes) (dnp no)
  (property "Reference" "#SUPPLY1" (at 124.46 55.88 0) (effects (font (size 1.27 1.27)) hide))
  (property "Value" "+5V" (at 122.555 52.705 0) (effects (font (size 1.778 1.5113)) (justify left bottom)))
  (property "Footprint" "" (at 124.46 55.88 0) (effects (font (size 1.27 1.27)) hide))
  (property "Datasheet" "" (at 124.46 55.88 0) (effects (font (size 1.27 1.27)) hide)) (pin "1"))

 (symbol (lib_id "working-eagle-import:GND") (at 129.54 73.66 0) (unit 1) (in_bom yes) (on_board yes) (dnp no)
  (property "Reference" "#GND3" (at 129.54 73.66 0) (effects (font (size 1.27 1.27)) hide))
  (property "Value" "GND" (at 127 76.2 0) (effects (font (size 1.778 1.5113)) (justify left bottom)))
  (property "Footprint" "" (at 129.54 73.66 0) (effects (font (size 1.27 1.27)) hide))
  (property "Datasheet" "" (at 129.54 73.66 0) (effects (font (size 1.27 1.27)) hide)) (pin "1"))

 (symbol (lib_id "working-eagle-import:CAP_CERAMIC0805-NOOUTLINE") (at 182.88 86.36 90) (unit 1) (in_bom yes) (on_board yes) (dnp no)
  (property "Reference" "C6" (at 181.63 88.65 90) (effects (font (size 1.27 1.27))))
  (property "Value" "10uF" (at 181.63 84.06 90) (effects (font (size 1.27 1.27))))
  (property "Footprint" "working:0805-NO" (at 182.88 86.36 0) (effects (font (size 1.27 1.27)) hide))
  (property "Datasheet" "" (at 182.88 86.36 0) (effects (font (size 1.27 1.27)) hide)) (pin "1") (pin "2"))

 (sheet_instances (path "" (page "1"))))
